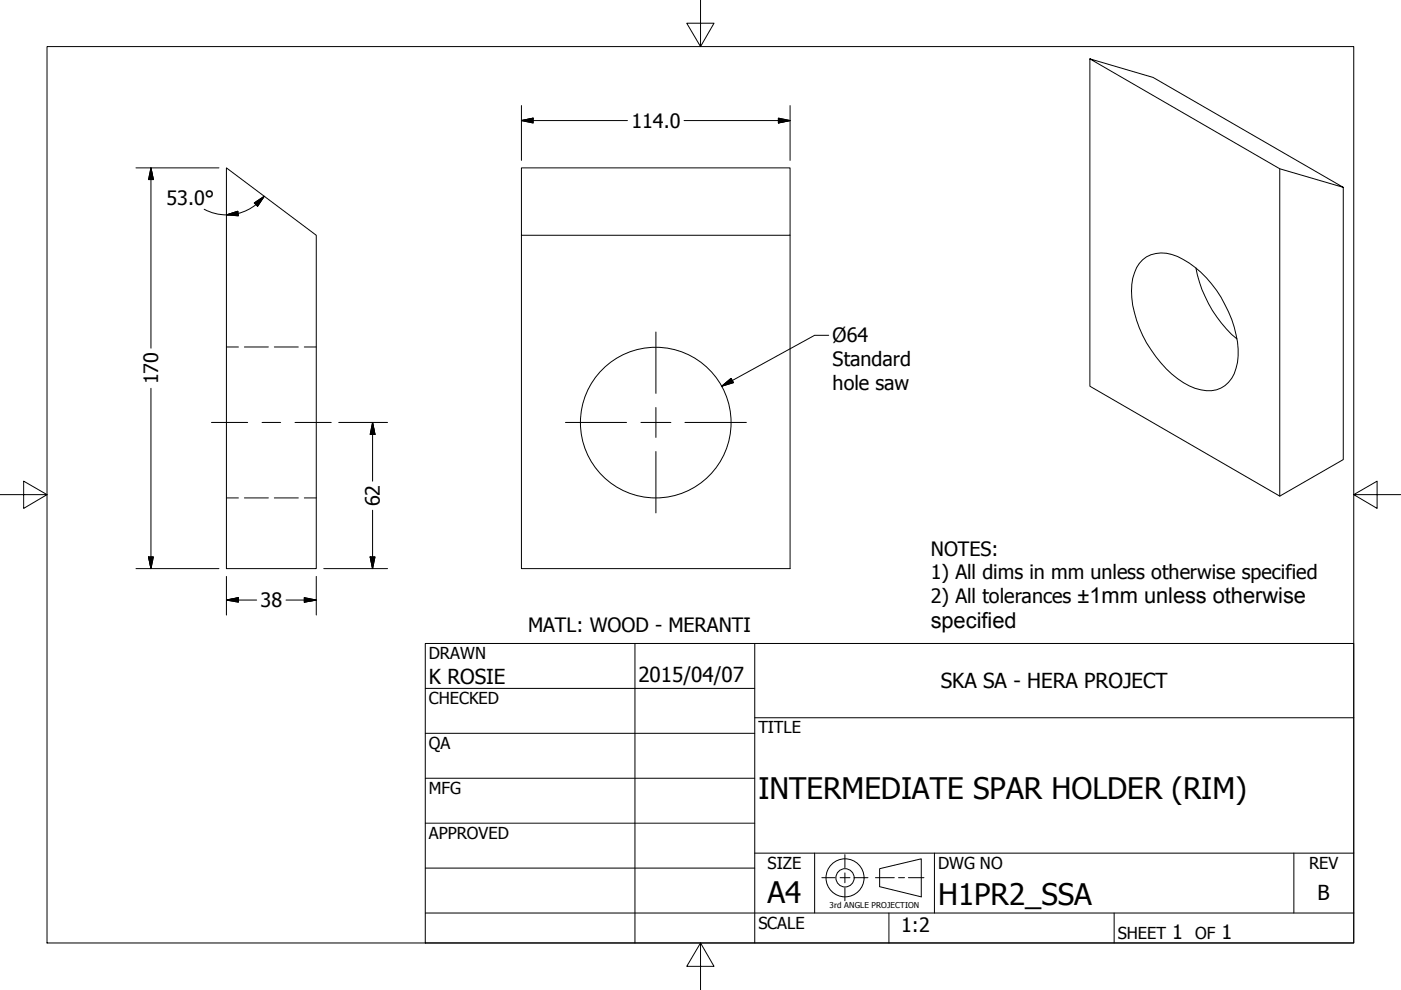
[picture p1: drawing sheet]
<svg xmlns="http://www.w3.org/2000/svg" width="297mm" height="210mm" viewBox="0 0 297 210" stroke-linecap="round" stroke-linejoin="round" font-family="sans-serif">
<!-- layer: Visible (ANSI) -->
<g fill="none" stroke="#000" stroke-width=".21">
<path d="M231.1 12.5v69.4l40.2 23.3 13.5-7.8v-57.7l-40.3-23.3-13.4-3.9 40.2 23.3 13.5 3.9M48 35.6l19.1 14.3v70.7h-19.1zM110.6 35.6h56.9v14.3h-56.9zM271.3 35.8v69.4M110.6 49.9v70.7h56.9v-70.7M242.3 55.1a7.2 7.2 0 0 1 8.6-.1 24.4 24.4 0 0 1 11.6 20.5 7.7 7.7 0 0 1-3.6 6.8 8.1 8.1 0 0 1-8-1.2 24.9 24.9 0 0 1-11-19.4 9 9 0 0 1 2.4-6.6zM253.6 56.8a26.2 26.2 0 0 0 8.7 15.1"/>
<circle cx="139" cy="89.6" r="16"/>
</g>
<!-- layer: Hidden (ANSI) -->
<path d="M48 73.6h2.5M51.8 73.6h5.1M58.2 73.6h5M64.5 73.6h2.6M48 105.6h2.5M51.8 105.6h5.1M58.2 105.6h5M64.5 105.6h2.6" fill="none" stroke="#000" stroke-width=".21"/>
<!-- layer: Border (ANSI) -->
<path d="M148.5 -.1v10l-2.9-5h5.8l-2.9 5M10 9.9h277v190h-277zM0 104.9h10l-5-2.9v5.8l5-2.9M287 104.9l5 2.9v-5.8l-5 2.9h10M148.5 199.9l2.9 5h-5.8l2.9-5v10" fill="none" stroke="#000" stroke-width=".21"/>
<!-- layer: Title (ANSI) -->
<g fill="none" stroke="#000" stroke-width=".21">
<path d="M90.2 136.4h196.8v63.5h-196.8zM134.6 136.4v63.5M160 136.4v63.5M90.2 146h69.8M90.2 155.5h69.8M160 152.2h127M90.2 165h69.8M90.2 174.5h69.8M90.2 193.6h196.8M90.2 184.1h69.8M160 180.9h127M172.7 180.9v12.7"/>
<path d="M188.5 193.6v6.3M198.1 180.9v12.7M236.2 193.6v6.3M274.3 180.9v12.7"/>
</g>
<!-- layer: Dimension (ANSI) -->
<g fill="none" stroke="#000" stroke-width=".21">
<path d="M28.8 35.6h17.6M32 35.6l.5 2.5h-1zM32 35.6v38.2M110.6 25.6l2.4-.5v1zM110.6 25.6h22.4M110.6 22.4v11.6M145 25.6h22.5M165 25.1l2.5 .5-2.5 .5zM167.5 22.4v11.6M43.3 44.4l2.6 .9a9.8 9.8 0 0 0 4.6-.1M48 45.6l2.4-.8 .1 1zM53.9 43l2.1-1.4-1.4 2.1z"/>
<path d="M54.3 43.4l-2.1 1.2-1.7 .7M56 41.6l-1.7 1.8M175.7 71.1h-3l-19.7 10.8M32 82.3v38.3M71.8 89.6h10.4M79 89.6l.5 2.5h-1zM79 89.6v12.4M153 81.9l2-1.7 .5 .9zM31.5 118.1h1l-.5 2.5zM78.5 118.1h1l-.5 2.5zM79 108.2v12.4M28.8 120.6h17.6"/>
<path d="M48 127.2l2.5-.5v1zM48 127.2h6.4M48 122.2v8.2M60.6 127.2h6.5M64.5 126.7l2.6 .5-2.6 .5zM67.1 122.2v8.2M68.6 120.6h13.6"/>
</g>
<g fill="#000" stroke="#000" stroke-width=".21">
<path d="M32 35.6l.5 2.5zM32 35.6l.5 2.5h-1zM110.6 25.6l2.4-.5zM110.6 25.6l2.4-.5v1zM165 26.1l2.5-.5zM165 25.1l2.5 .5-2.5 .5zM48 45.6l2.4-.8zM48 45.6l2.4-.8 .1 1zM56 41.6l-1.4 2.1zM53.9 43l2.1-1.4-1.4 2.1zM79 89.6l.5 2.5zM79 89.6l.5 2.5h-1z"/>
<path d="M153 81.9l2-1.7zM153 81.9l2-1.7 .5 .9zM31.5 118.1l.5 2.5zM31.5 118.1h1l-.5 2.5zM78.5 118.1l.5 2.5zM78.5 118.1h1l-.5 2.5zM48 127.2l2.5-.5zM48 127.2l2.5-.5v1zM64.5 127.7l2.6-.5zM64.5 126.7l2.6 .5-2.6 .5z"/>
</g>
<!-- layer: Sketch Geometry (ANSI) -->
<g fill="none" stroke="#000" stroke-width=".21">
<path d="M174.2 186.1h2.8M178.1 186.1h2.1M179.1 181.2v2.8M179.1 185.1v2.1M179.1 188.2v2.8M181.3 186.1h2.7M185.6 186.1h4M186.5 184.2l8.8-2.1v8.1l-8.8-2.2zM190.5 186.1h1.3M192.6 186.1h3.3"/>
<circle cx="179.2" cy="186.1" r="4"/>
<circle cx="179.2" cy="186.1" r="1.94"/>
</g>
<!-- layer: Center Mark (ANSI) -->
<path d="M139.1 70.4v13M119.9 89.6h12.9M135.9 89.6h6.3M139.1 86.4v6.3M139.1 95.7v13M145.2 89.6h13" fill="none" stroke="#000" stroke-width=".21"/>
<!-- layer: Centerline (ANSI) -->
<path d="M44.8 89.6h7.7M55.6 89.6h3.9M62.5 89.6h7.7" fill="none" stroke="#000" stroke-width=".21"/>
<g font-size="6.3">
<text x="160.8" y="169.3">INTERMEDIATE SPAR HOLDER (RIM)</text>
<text x="162.8" y="191.4">A4</text>
<text x="198.9" y="191.9">H1PR2_SSA</text>
</g>
<text font-size="4.6" x="197.4" y="133.1">specified</text>
<g font-size="4.4">
<text x="90.9" y="145.1">K ROSIE</text>
<text x="135.4" y="144.5">2015/04/07</text>
<text x="199.5" y="145.9">SKA SA - HERA PROJECT</text>
<text x="279.3" y="190.7">B</text>
</g>
<g font-size="4.2">
<text x="133.9" y="27.1">114.0</text>
<text x="35.3" y="43.5">53.0°</text>
<text x="176.5" y="72.6">Ø64</text>
<text x="176.5" y="77.6">Standard</text>
<text x="33.5" y="81.5" transform="rotate(-90 33.5 81.5)">170</text>
<text x="176.5" y="82.6">hole saw</text>
<text x="80.5" y="107.4" transform="rotate(-90 80.5 107.4)">62</text>
<text x="197.4" y="117.8">NOTES:</text>
<text x="197.4" y="122.8">1) All dims in mm unless otherwise specified</text>
<text x="55.2" y="128.7">38</text>
<text x="197.4" y="127.9">2) All tolerances ±1mm unless otherwise</text>
<text x="112" y="134">MATL: WOOD - MERANTI</text>
<text x="191.1" y="197.7">1:2</text>
<text x="248.5" y="199.1">1</text>
<text x="259" y="199.1">1</text>
</g>
<g font-size="3.5">
<text x="90.9" y="139.7">DRAWN</text>
<text x="90.9" y="149.3">CHECKED</text>
<text x="160.8" y="155.5">TITLE</text>
<text x="90.9" y="158.8">QA</text>
<text x="90.9" y="168.3">MFG</text>
<text x="90.9" y="177.8">APPROVED</text>
<text x="162.8" y="184.2">SIZE</text>
<text x="198.9" y="184.2">DWG NO</text>
<text x="277.6" y="184.2">REV</text>
<text x="160.8" y="196.9">SCALE</text>
<text x="237" y="199.1">SHEET</text>
<text x="253.4" y="199.1">OF</text>
</g>
<text font-size="1.7" x="175.9" y="192.5">3rd ANGLE PROJECTION</text>
</svg>
